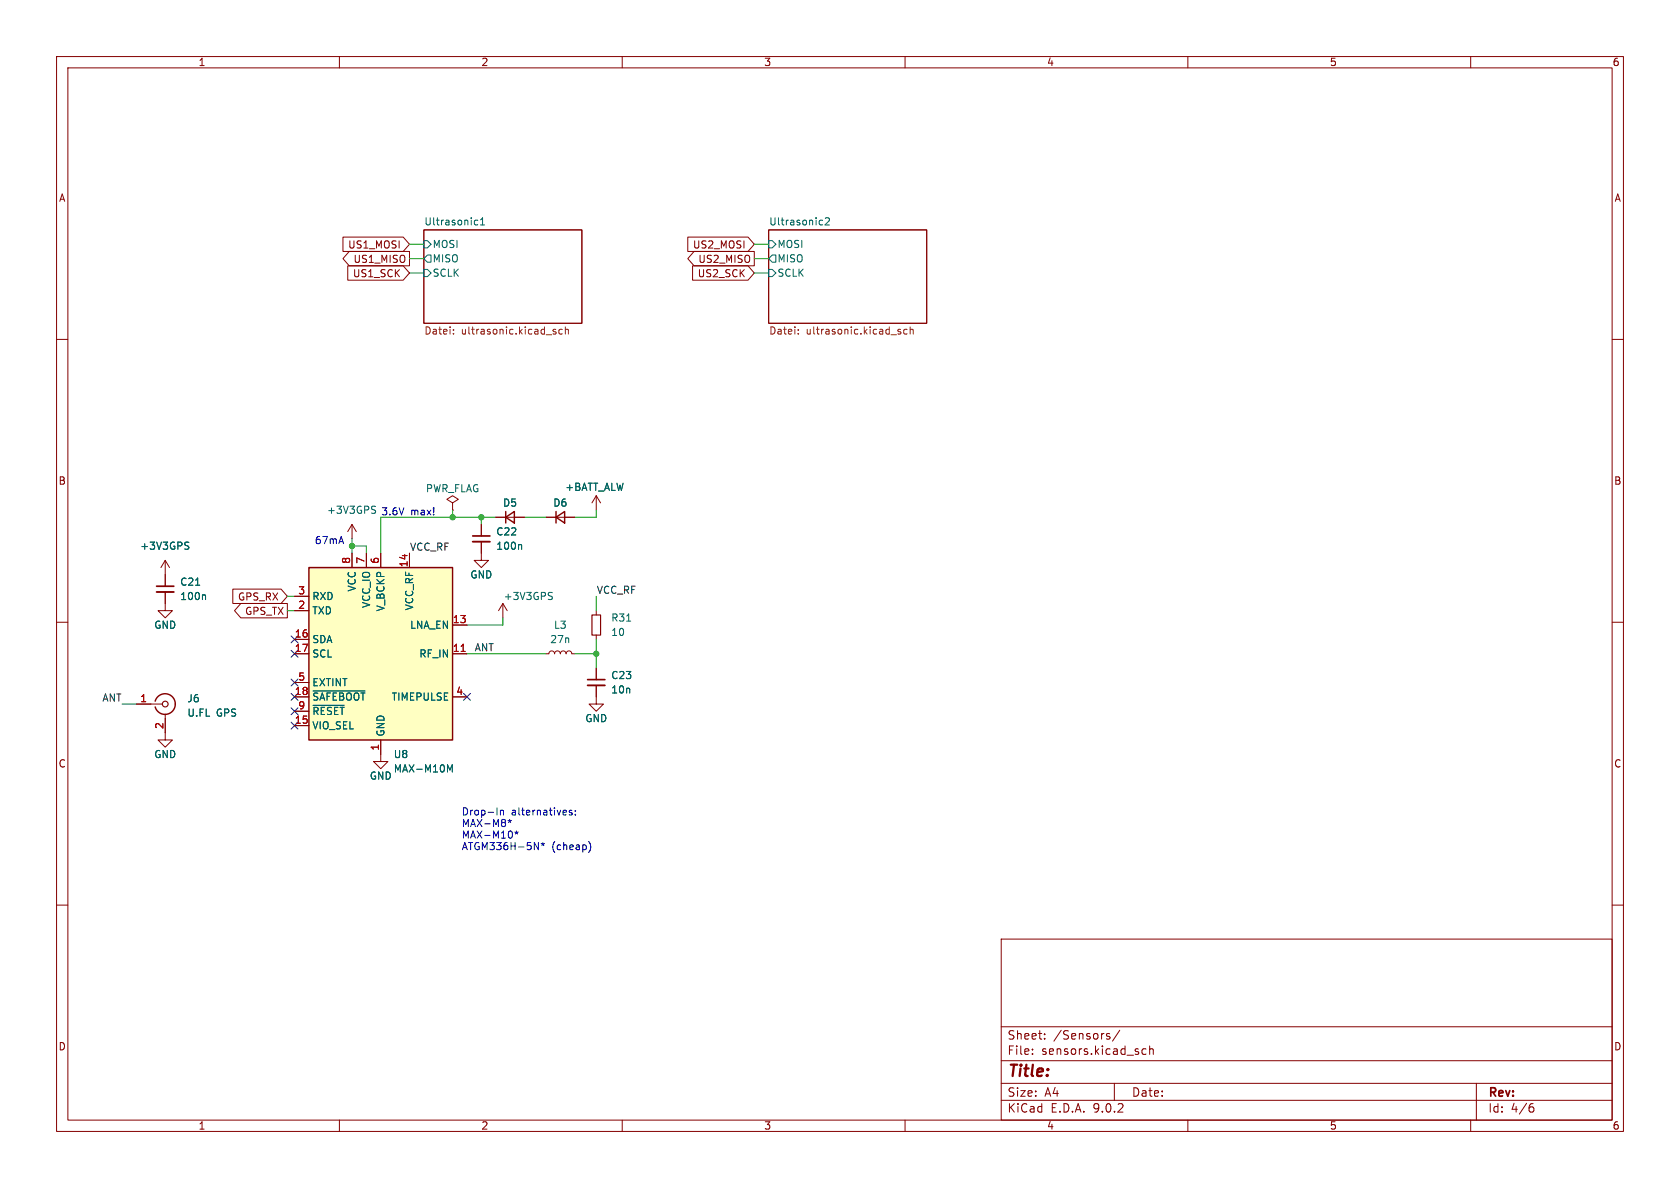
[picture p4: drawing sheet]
<svg xmlns="http://www.w3.org/2000/svg" width="297mm" height="210mm" viewBox="0 0 297 210" stroke-linecap="round" stroke-linejoin="round" font-family="sans-serif">
<g fill="none" stroke="#840000" stroke-width=".18">
<path d="M10 10h277v190h-277zM12 12h273v186h-273zM60 10v2M110 10v2M160 10v2M210 10v2M260 10v2M74.9 40.6h28v16.6h-28zM135.9 40.6h27.9v16.6h-27.9zM10 60h2M285 60h2M62.2 92.7l-.7 1.3"/>
<path d="M62.2 92.7l.8 1.3M62.2 92.7v2.6M87.6 91.4h5.1M96.5 91.4h5.1M105.4 87.6l-.8 1.3M105.4 87.6l.8 1.3M105.4 87.6v2.6M10 110h2M105.4 108v.7M105.4 112.3v.7M105.4 118.1v2M285 110h2"/>
<path d="M24.1 124.5h4.6M29.2 126.2v3.3M105.4 121.2v2M10 160h2M177 166h108v32h-108zM285 160h2M60 198v2M110 198v2M160 198v2M177 194.5h108M177 191.5h108M177 187.5h108"/>
<path d="M177 181.5h108M182.5 186.3v.1M182.5 185.5v.1M184.7 183.6v.1M184.7 182.8v.1M195.8 183.2l.4 .1v.2l-.2 .2h-.3M195.8 182.7l.4 .1M197 191.5v3M198 182.1l-1.3 2M202.6 185.5l-.4-.1-.3 .3v.4l.1 .2h.6M203.2 185.5l.3-.1 .3 .1 .1 .9M203.2 184.9v1.5"/>
<path d="M210 198v2M260 198v2M261 191.5v6.5M270.6 195.7h.4l.2 .3-.1 .5-.5 .1M271 195.1l-.4 .1"/>
</g>
<g fill="none" stroke="#006464" stroke-width=".18">
<path d="M84 39.7h.5M84 39h.5M84.9 39.8h.8M84.9 38.9l.4-.4v1.3M145.1 38.9l.3 .1M145.4 39.7l-.3 .1M145.9 38.6l.5-.1 .2 .4-.8 .9h.8M74.9 42.5h.7l.6 .7-.6 .6h-.7zM74.9 47.6h.7l.6 .7-.6 .6h-.7zM75.6 45.1h.6v1.3h-.6l-.7-.7zM135.9 42.5h.6l.7 .7-.7 .6h-.6zM135.9 47.6h.6l.7 .7-.7 .6h-.6z"/>
<path d="M136.5 45.1h.7v1.3h-.7l-.6-.7zM65.9 89.5h.5M66.2 90.1l.2 .3-.2 .3M110.8 109.8h.7"/>
</g>
<g fill="none" stroke="#725600" stroke-width=".18">
<path d="M80.2 58.9v.2M80.2 58.3v.1M98 58.6l.3 .1v.2l-.2 .2h-.2M98 58.2l.3 .1M99.4 58.3l-.4-.1-.2 .3 .1 .5h.5M99.9 58.3l.2-.1 .3 .1 .1 .8M99.9 57.8v1.3M141.1 58.9v.2M141.1 58.3v.1M158.9 58.6l.3 .1 .1 .2-.2 .2h-.3M158.9 58.2l.3 .1M160.4 58.3l-.4-.1-.2 .3 .1 .5h.5"/>
<path d="M160.9 58.3l.2-.1 .3 .1 .1 .8M160.9 57.8v1.3"/>
</g>
<path d="M89.4 91.4l1.5-1v2.1zM89.4 90.4v2.1M98.3 91.4l1.5-1v2.1zM98.3 90.4v2.1M27.4 124a1.81 1.81 0 0 1 2.8-1 1.81 1.81 0 0 1 0 2.9 1.81 1.81 0 0 1-2.8-.9" fill="none" stroke="#840000" stroke-width=".25"/>
<g fill="none" stroke="#840000" stroke-width=".2">
<path d="M104.6 108.7h1.6v3.6h-1.6z"/>
<circle cx="29.2" cy="124.5" r=".51"/>
</g>
<path d="M103.9 120.1h3" fill="none" stroke="#840000" stroke-width=".3"/>
<path d="M103.9 121.2h3" fill="none" stroke="#840000" stroke-width=".33"/>
<path d="M54.6 100.3h25.4v30.5h-25.4z" fill="#ffffc2"/>
<path d="M54.6 100.3h25.4v30.5h-25.4z" fill="none" stroke="#840000" stroke-width=".25"/>
<g fill="none" stroke="#840000" stroke-width=".18">
<path d="M60.6 41.9h10.7l1.1 1.3-1.1 1.3h-10.7zM61.5 47h9.8l1.1 1.3-1.1 1.2h-9.8zM61.7 44.4h10.7v2.6h-10.7l-1.1-1.3zM121.6 41.9h10.6l1.1 1.3-1.1 1.3h-10.6zM122.4 47h9.8l1.1 1.3-1.1 1.2h-9.8zM122.7 44.4h10.6v2.6h-10.6l-1.1-1.3zM29.2 99.1l-.8 1.2M29.2 99.1l.8 1.2M29.2 99.1v4.5M62.2 97.8v2.5M64.8 97.8v2.5M67.3 97.8v2.5"/>
<path d="M72.4 97.8v2.5M80 88.9l1-.6-1-.7-1 .7 1 .6v1.3M80 90.2h.1M85.1 95.8v3.3h1.3l-1.3 1.2-1.3-1.2h1.3M85.1 92.7v2M87.6 91.4h1.8M90.9 91.4h1.8M96.5 91.4h1.8M99.8 91.4h1.8M29.2 104.6v3.4h1.3l-1.3 1.2-1.3-1.2h1.3M41.2 104.1h8.5l1.1 1.3-1.1 1.3h-8.5zM42.6 106.7h8.2v2.5h-8.2l-1.1-1.2z"/>
<path d="M52.1 105.4h2.5M52.1 108h2.5M52.1 113h2.5M52.1 115.6h2.5M80 115.6h2.5M80 110.5h2.5M88.9 106.7l-.8 1.3M88.9 106.7l.8 1.3M88.9 106.7v2.5M96.5 115.6h.5l.2-.4 .3-.1 .4 .1 .1 .4 .2-.4 .3-.1 .4 .1 .2 .4 .1-.4 .4-.1 .3 .1 .2 .4 .1-.4 .4-.1 .3 .1 .2 .4h.5M105.4 118.1v2M24.1 124.5h2.6"/>
<path d="M29.2 127v3.8h1.3l-1.3 1.3-1.3-1.3h1.3M52.1 120.7h2.5M52.1 123.2h2.5M52.1 125.7h2.5M52.1 128.3h2.5M67.3 130.8v3.8h1.3l-1.3 1.3-1.3-1.3h1.3M80 123.2h2.5M105.4 121.2v3.3h1.3l-1.3 1.2-1.3-1.2h1.3"/>
</g>
<path d="M32.9 95.8l.5 .1M33.1 96.5l.3 .2-.3 .4M92 96.3l.2 .1v.7M34.6 103.5h.7M36.2 105.1l.1 .2v.7M97.2 104.7l.4 .1M97.4 105.4l.2 .2-.2 .4M55.3 122.1h9.2M55.3 124.7h5.5M79.1 135.2l.4 .9 .5-.9v1.3" fill="none" stroke="#006464" stroke-width=".18"/>
<path d="M81.5 115.2h.7" fill="none" stroke="#a90000" stroke-width=".18"/>
<path d="M83.6 94.7h3M27.7 103.6h3" fill="none" stroke="#840000" stroke-width=".3"/>
<path d="M83.6 95.8h3M27.7 104.6h3" fill="none" stroke="#840000" stroke-width=".33"/>
<g fill="none" stroke="#009600" stroke-width=".18">
<path d="M72.4 45.7h2.5M72.4 48.3h2.5M72.4 43.2h2.5M133.3 45.7h2.6M133.3 48.3h2.6M133.3 43.2h2.6M62.2 96.5h2.6v1.3M62.2 95.3v2.5M80 90.2v1.2M85.1 91.4v1.3M87.6 91.4h-20.3v6.4M92.7 91.4h3.8"/>
<path d="M105.4 90.2v1.2h-3.8M50.8 108h1.3M50.8 105.4h1.3M82.5 115.6h14M88.9 109.2v1.3h-6.4M101.6 115.6h3.8M105.4 105.4v2.6M105.4 113v5.1M21.6 124.5h2.5"/>
</g>
<g fill="none" stroke="#000084" stroke-width=".18">
<path d="M51.5 112.4l1.2 1.2M51.5 115l1.2 1.2M52.7 112.4l-1.2 1.2M52.7 115l-1.2 1.2M51.5 122.6l1.2 1.2M51.5 125.1l1.2 1.2M51.5 120l1.2 1.3M51.5 127.7l1.2 1.2M52.7 122.6l-1.2 1.2M52.7 125.1l-1.2 1.2M52.7 120l-1.2 1.3M52.7 127.7l-1.2 1.2"/>
<path d="M81.9 122.6l1.3 1.2M83.2 122.6l-1.3 1.2"/>
</g>
<g fill="none" stroke="#0000c2" stroke-width=".18">
<path d="M88.5 143.2v.9M88.5 143.3l.1-.1 .4 .1v.8M89.8 145l.3 .2M90.1 144.8v.4M90.1 145.2l-.2 .2M90.1 145.2l.2 .2M90.4 145l-.3 .2M91 147.1l.3 .1M91.3 146.9v.3M91.3 147.2l-.2 .2M91.3 147.2l.2 .2M91.6 147.1l-.3 .1"/>
<path d="M94.5 148.9l.7 1.3v-1.3M95.7 149.1l.3 .1M96 148.9v.3M96 149.2l-.2 .3M96 149.2l.1 .3M96.3 149.1l-.3 .1M101.1 143.3l-.3-.1-.2 .2 .1 .2 .4 .1v.3h-.5M101.7 144v.1M101.7 143.3v.1M104.1 148.8a1.46 1.46 0 0 1 0 1.9"/>
</g>
<g fill="#009600" stroke="#009600" stroke-width=".18">
<circle cx="80" cy="91.4" r=".46"/>
<circle cx="85.1" cy="91.4" r=".46"/>
<circle cx="105.4" cy="115.6" r=".46"/>
<circle cx="62.2" cy="96.5" r=".46"/>
</g>
<text font-size="2.8" fill="#840000" x="178" y="190.9">Title:</text>
<g font-size="2.1" fill="#840000">
<text x="178" y="184">Sheet:</text>
<text x="186.2" y="184">/Sensors/</text>
<text x="178" y="186.7">File:</text>
<text x="184.1" y="186.7">sensors.kicad_sch</text>
<text x="178" y="196.9">KiCad</text>
<text x="178" y="194.1">Size:</text>
<text x="184.7" y="194.1">A4</text>
<text x="185.7" y="196.9">E.D.A.</text>
<text x="193.3" y="196.9">9.0.2</text>
<text x="200" y="194.1">Date:</text>
<text x="263" y="194.3">Rev:</text>
<text x="263" y="196.9">Id:</text>
<text x="267.1" y="196.9">4/6</text>
</g>
<g font-size="1.8" fill="#840000">
<text x="35" y="11.9">1</text>
<text x="85" y="11.9">2</text>
<text x="135" y="11.9">3</text>
<text x="185" y="11.9">4</text>
<text x="235" y="11.9">5</text>
<text x="285" y="11.9">6</text>
<text x="10.3" y="35.9">A</text>
<text x="285.3" y="35.9">A</text>
<text x="61.4" y="44.1">US1_MOSI</text>
<text x="62.4" y="46.7">US1_MISO</text>
<text x="122.4" y="44.1">US2_MOSI</text>
<text x="123.4" y="46.7">US2_MISO</text>
<text x="62.3" y="49.2">US1_SCK</text>
<text x="123.3" y="49.2">US2_SCK</text>
<text x="10.3" y="85.9">B</text>
<text x="285.3" y="85.9">B</text>
<text x="42" y="106.4">GPS_RX</text>
<text x="43.2" y="108.9">GPS_TX</text>
<text x="10.3" y="135.9">C</text>
<text x="285.3" y="135.9">C</text>
<text x="10.3" y="185.9">D</text>
<text x="285.3" y="185.9">D</text>
<text x="35" y="199.9">1</text>
<text x="85" y="199.9">2</text>
<text x="135" y="199.9">3</text>
<text x="185" y="199.9">4</text>
<text x="235" y="199.9">5</text>
<text x="285" y="199.9">6</text>
</g>
<g font-size="1.8" fill="#006464">
<text x="74.9" y="39.9">Ultrasonic1</text>
<text x="135.9" y="39.9">Ultrasonic2</text>
<text x="76.4" y="44">MOSI</text>
<text x="76.4" y="46.6">MISO</text>
<text x="137.4" y="44">MOSI</text>
<text x="137.4" y="46.6">MISO</text>
<text x="76.4" y="49.1">SCLK</text>
<text x="137.4" y="49.1">SCLK</text>
<text x="75.2" y="87.2">PWR_FLAG</text>
<text x="88.8" y="89.8">D5</text>
<text x="97.7" y="89.8">D6</text>
<text x="99.8" y="87">+BATT_ALW</text>
<text x="57.7" y="91">+3V3GPS</text>
<text x="87.6" y="94.8">C22</text>
<text x="24.7" y="97.4">+3V3GPS</text>
<text x="87.6" y="97.4">100n</text>
<text x="31.8" y="106.3">100n</text>
<text x="31.8" y="103.7">C21</text>
<text x="55.1" y="106.3">RXD</text>
<text x="63.1" y="104.7" transform="rotate(-90 63.1 104.7)">VCC</text>
<text x="65.6" y="107.6" transform="rotate(-90 65.6 107.6)">VCC_IO</text>
<text x="73.3" y="108" transform="rotate(-90 73.3 108)">VCC_RF</text>
<text x="83.1" y="102.5">GND</text>
<text x="89" y="106.3">+3V3GPS</text>
<text x="27.2" y="111.4">GND</text>
<text x="55.1" y="108.8">TXD</text>
<text x="55.1" y="113.9">SDA</text>
<text x="68.2" y="108.2" transform="rotate(-90 68.2 108.2)">V_BCKP</text>
<text x="72.4" y="111.4">LNA_EN</text>
<text x="97.2" y="113.9">27n</text>
<text x="97.8" y="111.4">L3</text>
<text x="108" y="110.1">R31</text>
<text x="108" y="112.6">10</text>
<text x="55.1" y="116.4">SCL</text>
<text x="74" y="116.4">RF_IN</text>
<text x="33" y="124.3">J6</text>
<text x="55.1" y="121.5">EXTINT</text>
<text x="55.1" y="124.1">~{SAFEBOOT}</text>
<text x="69.1" y="124.1">TIMEPULSE</text>
<text x="108" y="120.2">C23</text>
<text x="108" y="122.8">10n</text>
<text x="33" y="126.9">U.FL</text>
<text x="38.3" y="126.9">GPS</text>
<text x="55.1" y="126.6">~{RESET}</text>
<text x="55.1" y="129.1">VIO_SEL</text>
<text x="68.2" y="130.3" transform="rotate(-90 68.2 130.3)">GND</text>
<text x="103.4" y="127.9">GND</text>
<text x="27.2" y="134.2">GND</text>
<text x="69.5" y="136.8">MAX-M10M</text>
<text x="69.5" y="134.2">U8</text>
<text x="65.3" y="138">GND</text>
</g>
<g font-size="1.8" fill="#725600">
<text x="74.9" y="59.5">Datei:</text>
<text x="81.5" y="59.5">ultrasonic.kicad_sch</text>
<text x="135.9" y="59.5">Datei:</text>
<text x="142.5" y="59.5">ultrasonic.kicad_sch</text>
</g>
<g font-size="1.8" fill="#0000c2">
<text x="67.3" y="91.2">3.6V</text>
<text x="72.6" y="91.2">max!</text>
<text x="55.6" y="96.3">67mA</text>
<text x="81.5" y="144.2">Drop-In</text>
<text x="81.5" y="146.3">MAX-M8*</text>
<text x="81.5" y="148.3">MAX-M10*</text>
<text x="90.4" y="144.2">alternatives:</text>
<text x="81.5" y="150.4">ATGM336H-5N*</text>
<text x="97.5" y="150.4">(cheap)</text>
</g>
<g font-size="1.8" fill="#a90000">
<text x="62" y="99.8" transform="rotate(-90 62 99.8)">8</text>
<text x="64.5" y="99.8" transform="rotate(-90 64.5 99.8)">7</text>
<text x="67.1" y="99.8" transform="rotate(-90 67.1 99.8)">6</text>
<text x="72.1" y="100.4" transform="rotate(-90 72.1 100.4)">14</text>
<text x="52.6" y="105.2">3</text>
<text x="52.6" y="107.7">2</text>
<text x="52" y="112.8">16</text>
<text x="80" y="110.2">13</text>
<text x="52" y="115.3">17</text>
<text x="80" y="115.3">11</text>
<text x="24.7" y="124.2">1</text>
<text x="52" y="122.9">18</text>
<text x="52.6" y="120.4">5</text>
<text x="52.6" y="125.5">9</text>
<text x="80.6" y="122.9">4</text>
<text x="29" y="129" transform="rotate(-90 29 129)">2</text>
<text x="52" y="128">15</text>
<text x="67.1" y="132.8" transform="rotate(-90 67.1 132.8)">1</text>
</g>
<g font-size="1.8" fill="#0f0f0f">
<text x="72.4" y="97.4">VCC_RF</text>
<text x="105.4" y="105.1">VCC_RF</text>
<text x="83.8" y="115.2">ANT</text>
<text x="18" y="124.1">ANT</text>
</g>
</svg>
